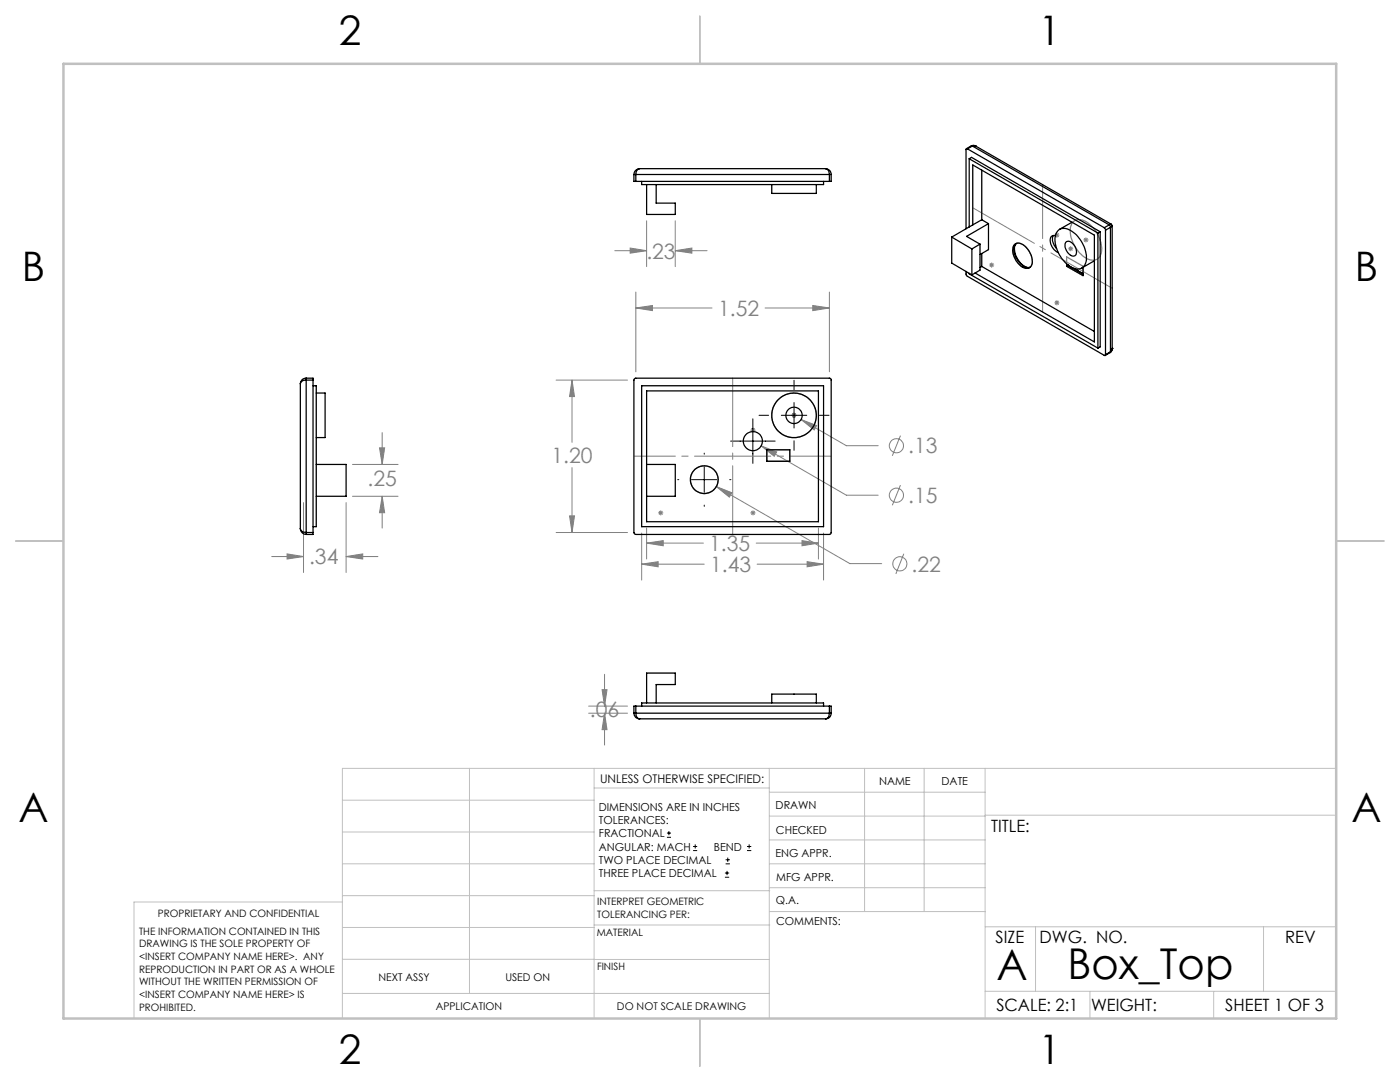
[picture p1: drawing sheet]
<svg xmlns="http://www.w3.org/2000/svg" width="279mm" height="216mm" viewBox="0 0 279 216" stroke-linecap="round" stroke-linejoin="round" font-family="sans-serif">
<g fill="none" stroke="#808080" stroke-width=".2">
<path d="M122.7 50h6.3M125.8 49.5l3.2 .5-3.2 .5zM126.9 58.3v15.9M129 44.1v9.1M134.8 50l3.3-.5v1zM134.8 44.1v9.1M134.8 50h6.3M165.5 58.3v15.9M197.4 52.9h1M197.6 52.5l.7 .7M197.9 52.4v1M198.3 52.5l-.7 .7"/>
<path d="M210.4 46.9h1M210.6 46.6l.7 .7M210.9 46.4v1M210.9 59.9v1M211.3 46.6l-.7 .7M213.2 49.6h1M213.3 49.3l.7 .7M213.7 49.1v1M214 49.3l-.7 .7M216.2 47.9h1M216.4 47.5l.7 .7M216.7 47.4v1"/>
<path d="M217.1 47.5l-.7 .7M111 75.8h14.2M114.2 75.8l.5 3.3h-1zM114.2 75.8v12.5M126.9 61.5l3.3-.5v1zM126.9 61.5h15.2M152.7 61.5h12.8M162.2 61l3.3 .5-3.3 .5zM210.4 60.4h1M210.6 60l.7 .8M211.3 60l-.7 .8M70.3 92.7h9.1"/>
<path d="M70.3 99h9.1M75.7 89.4h1.1l-.5 3.3zM76.3 99l.5 3.3h-1.1zM76.3 86.3v6.4M76.3 99v6.4M114.2 93.3v13M142.9 97.1l3.2 1.2-.5 .9zM142.9 97.1l26.7 15.4h6.4M149.8 85.8h1M149.9 85.5l.7 .7M150.3 85.3v1M150.6 85.5l-.7 .7"/>
<path d="M151.9 89l3.1 1.2-.5 .9zM151.9 89l17 9.8h6.4M158 82.9h1M158.1 82.5l.7 .7M158.5 82.4v1M158.8 82.5l-.7 .7M159.9 83.7l3.1 1.2-.5 .9zM159.9 83.7l9 5.2h6.4M179.7 86.9l-1.6 4M179.7 96.8l-1.6 4M54.2 111.1h6.4M57.3 110.5l3.3 .6-3.3 .4z"/>
<path d="M60.6 100.3v13.9M69.1 111.1l3.3-.6v1zM69.1 100.3v13.9M69.1 111.1h6.3M111 106.3h14.2M113.7 102.9h1l-.5 3.4zM128.1 112.6l3.2-.5v1zM128.1 106.4v9.3M128.1 112.6h12.4M129 108.4l3.4-.5v1zM129 105.4v6.1M129 108.4h11.4"/>
<path d="M131.3 102.3h1.1M131.5 102l.7 .7M131.9 101.8v1M132.2 102l-.7 .7M149.8 102.3h1M149.9 102l.7 .7M150.3 101.8v1M150.6 102l-.7 .7M150.9 108.4h12.4M151.1 112.6h13.3M160.1 107.9l3.2 .5-3.2 .5zM161.1 112.1l3.3 .5-3.3 .5z"/>
<path d="M163.3 105.4v6.1M164.4 106.4v9.3M180.4 110.5l-1.6 4M120.2 137.6h.9l-.4 3.3zM120.7 134.5v6.4M117.5 142.3h7.7M117.5 140.9h7.7M120.7 142.3l.4 3.3h-.9zM120.7 142.3v6.4"/>
<circle cx="178.9" cy="98.8" r="1.41"/>
<circle cx="178.9" cy="89" r="1.41"/>
<circle cx="179.6" cy="112.5" r="1.41"/>
</g>
<g fill="none" stroke="#000" stroke-width=".2">
<path d="M158.5 75.9v1.9M135.3 95.7h.2M138 95.7h5.1M140.5 90.4v.2M140.5 93.2v5M145.6 95.7h.3M145.8 88h8.9M150.2 83.6v8.9M151.5 82.9h1.9M155.9 82.9h5.1M158.5 80.3v5.1M158.5 87.9v2"/>
<path d="M163.5 82.9h2M140.5 100.8v.2M133.1 167.1h.8M133.1 166.2h.8M133.5 165.8v.9M138.3 169.7h.8M138.3 168.9h.8M138.7 168.5v.8M144.7 175h.8M144.7 174.2h.8M144.8 172.4h.9M144.8 171.6h.9"/>
<path d="M145.1 173.8v.8M145.2 171.1v.9M149.1 169.7h.8M149.1 168.9h.8M149.5 168.5v.8"/>
</g>
<g fill="none" stroke="#808080" stroke-width=".25">
<path d="M202.5 48.8a1.45 1.45 0 0 1 2 .3 3.7 3.7 0 0 1 1.3 4 1.43 1.43 0 0 1-2.3-.2 3.4 3.4 0 0 1-1-4.1zM212.9 51.3l3.2 1.8v1.9l-3.2-1.9zM214.2 44.3a2.46 2.46 0 0 1 3.3 .5 6.2 6.2 0 0 1 2.2 5.9 1.84 1.84 0 0 1-3.1 .7 6.6 6.6 0 0 1-2.9-6.3zM153 89.7h4.6v2.3h-4.6z"/>
<circle cx="140.5" cy="95.7" r="2.76"/>
<circle cx="158.5" cy="82.9" r="4.4"/>
</g>
<g fill="none" stroke="#c0c0c0" stroke-width=".2">
<path d="M68.3 159.7h50.3M93.7 153.3v44.9M118.6 153.3v49.9M118.6 157.2h34.9M153.5 153.3v49.9M153.5 158.1h43.1M172.5 153.3v28.6M184.4 153.3v28.6M196.6 153.3v49.9M266.7 153.3h-198.4v49.9M68.3 178.7h50.3M68.3 172.4h50.3"/>
<path d="M68.3 166h50.3M68.3 180h-41.6v23.2M118.6 177.7h35M153.5 167.6h43.1M153.5 162.8h43.1M153.5 172.4h43.1M153.5 177.1h43.1M196.6 162.7h70.1M68.3 198.2h85.2M68.3 191.4l85.2 .1M68.3 185.1h50.3M118.6 184.6h35"/>
<path d="M153.6 181.9h43M196.6 197.8h70.1M196.6 184.9h70.1M206.7 184.9v12.9M217.5 197.8v5.4M242.2 197.8v5.4M252.2 184.9v12.9"/>
</g>
<path d="M139.7 3.2v9.5M3.1 107.9h9.6M266.7 107.9h9.5M139.7 203.2v9.6" fill="none" stroke="#c0c0c0" stroke-width=".25"/>
<path d="M12.7 12.7h254v190.5h-254z" fill="none" stroke="#c0c0c0" stroke-width=".5"/>
<path d="M146.2 75.4v31.2" fill="none" stroke="#808080" stroke-width=".2" stroke-dasharray="15.2 1.3 1.3 1.3" stroke-dashoffset="1.6"/>
<path d="M126.5 91h39.4" fill="none" stroke="#808080" stroke-width=".2" stroke-dasharray="15.2 1.3 1.3 1.3" stroke-dashoffset="7"/>
<path d="M208.1 36.8v25.4" fill="none" stroke="#808080" stroke-width=".2" stroke-dasharray="15.2 1.3 1.3 1.3" stroke-dashoffset="4.4"/>
<path d="M194.2 41.5l27.8 16" fill="none" stroke="#808080" stroke-width=".2" stroke-dasharray="15.2 1.3 1.3 1.3" stroke-dashoffset="1.1"/>
<path d="M159.9 83.7l2.6 2.1 .5-.9zM151.9 89l2.6 2.1 .5-.9zM142.9 97.1l2.7 2.1 .5-.9zM126.9 61.5l3.3-.5v1zM162.2 61l3.3 .5-3.3 .5zM114.2 75.8l.5 3.3h-1zM113.7 102.9h1l-.5 3.4zM128.1 112.6l3.2-.5v1zM161.1 112.1l3.3 .5-3.3 .5zM129 108.4l3.4-.5v1zM160.1 107.9l3.2 .5-3.2 .5zM75.7 89.4h1.1l-.5 3.3zM76.3 99l.5 3.3h-1.1zM69.1 111.1l3.3-.6v1zM57.3 110.5l3.3 .6-3.3 .4zM120.7 142.3l.4 3.3h-.9zM120.2 137.6h.9l-.4 3.3zM134.8 50l3.3-.5v1zM125.8 49.5l3.2 .5-3.2 .5z" fill="#808080"/>
<g fill="none" stroke="#000" stroke-width=".25">
<path d="M126.5 34.8h.4M126.5 34.8v1.4h.4M126.9 34.8v1.4M126.9 34.8h38.6M126.9 36.2h38.6M127.7 33.7a1.04 1.04 0 0 0-.8 1.1M127.7 33.7a1.2 1.2 0 0 0-1.2 1.1M127.7 33.7h37M128.1 36.2v.6h36.3v-.6M129 36.8v6h5.8v-2.3h-3.8v-3.7M154 36.8v1.8h8.9v-1.8M164.7 33.7a1.04 1.04 0 0 1 .8 1.1"/>
<path d="M164.7 33.7a1.14 1.14 0 0 1 1.2 1.1M165.5 34.8h.4M165.5 34.8v1.4M165.9 34.8v1.4h-.4M193.1 29.7h-.2l-.1 .1v15.8M193.1 29.7l27.3 15.7M193.4 31.7l.5-.3 25.7 14.8M193.4 31.7v13.6M193.4 31.7l25.7 14.8M193.9 29.1l.3-.1 .6 .2M193.9 29.1h.2M193.9 29.1l-1 .6"/>
<path d="M194.1 29.1l.2-.1 .5 .2M194.1 29.1l-1 .6M194.1 29.1l27.3 15.8M194.8 29.2l27 15.5M194.8 29.2h.1M195.9 33.9v10M189.9 47.3l4.1 2.4M189.9 47.3v5.2l4.1 2.4M192.8 54.2v.6l.2 .3 27.4 15.8 .2-.1M193.4 54.5l25.7 15M194 49.7v5.2M194.1 44.9v-12l24.3 14v21.3l-23.8-13.7"/>
<path d="M194.1 44.9l-4.2 2.4M195.6 48.7l-1.6 1M195.6 48.7v5.2l-1.6 1M195.9 43.9l1.4 .7M195.9 50.6v2.6M195.9 53.2l22.5 12.9M195.9 53.2l-.3 .2M195.9 43.9l-1.8 1M197.3 44.6v5.2l-1.7 1M197.3 44.6l-4.4 2.6 2.7 1.5M202.6 48.7a2.31 2.31 0 0 1 2.8 1.4 2.49 2.49 0 0 1 .1 3.3 2.04 2.04 0 0 1-2.5-1.1 3 3 0 0 1-.5-3.5zM202.8 48.6a2.87 2.87 0 0 0 .4 3.3l.2 .2a2.34 2.34 0 0 0 2.2 1.2 2.75 2.75 0 0 1-2.8-1.8 2.65 2.65 0 0 1 0-2.9z"/>
<path d="M210.2 47a2.42 2.42 0 0 0 .7 2.6M210.6 47a.86 .86 0 0 0-.9 .3 .86 .86 0 0 0-.1 1 2.68 2.68 0 0 0 1.6 2.1M211.1 46.1a2.23 2.23 0 0 1 3.1 .3 6.3 6.3 0 0 1 2.5 6.1 1.77 1.77 0 0 1-2.7 .9 6.7 6.7 0 0 1-3.4-6.3zM212.8 48.3a1.46 1.46 0 0 1 1.8 1 1.2 1.2 0 0 1-.3 1.8 2.08 2.08 0 0 1-1.6-2.7zM212.9 53.1l3.2 1.9v-1.7M212.9 52.7v.4M213.1 53l-.2 .1M213.1 53l3 1.7M213.1 52.9v.1M213.2 52.9l-.1 .1M214 44.3l-2.5 1.5M214.3 53.6l1.8 1"/>
<path d="M218.4 52l-2.5 1.5M219.1 46.5v23M219.6 46.2v23l-.5 .3M219.6 46.2l-.5 .3M220.4 45.4l.2 .5M220.6 45.9v24.9M221.4 44.9l.2 .5M221.4 44.9l-1 .5M221.6 45.4l-1 .5M221.6 45.4v24.8M221.8 44.7a.33 .33 0 0 1 .2 .4 .33 .33 0 0 1-.4 .3M221.8 44.7l-.4 .2"/>
<path d="M222 45v24.5M59.9 76.6v28.9M61.1 75.8a1.08 1.08 0 0 0-1.2 .8M61.1 75.5a1.13 1.13 0 0 0-1.2 1.1M61.1 75.5v.3M61.1 75.5h1.4v.3M61.1 75.8v30.5M61.1 75.8h1.4M62.5 77h.6v28.1h-.6M62.5 75.8v30.5M63.1 78.4h1.8v8.9h-1.8M126.5 75.7l.3-.2h38.9l.2 .2-.1 30.8-.3 .1h-38.8l-.2-.3z"/>
<path d="M128.1 77h36.3v28.1h-36.3zM129 78h34.3v26.1h-34.3zM221.5 70.3l-.9 .6M221.6 70.2l-.1 .1M221.6 70.2l-1 .6M222 69.5l-.2 .6-.3 .2M222 69.5h.1M222 69.5l-.1 .5-.3 .2M63.1 92.7h6v6.3h-6M129 92.7h5.8v6.3h-5.8M153 89.7h4.6v2.3h-4.6zM59.9 105.5a1.04 1.04 0 0 0 1.2 .8"/>
<path d="M59.9 105.5a1.2 1.2 0 0 0 1.2 1.1M61.1 106.3v.3M61.1 106.3h1.4M62.5 106.3v.3h-1.4M126.5 142.3a1.14 1.14 0 0 0 1.2 1.1M126.5 142.3h.4M126.9 142.3a.99 .99 0 0 0 .8 1.1M126.9 140.9h-.4v1.4M126.9 142.3h38.6M126.9 140.9v1.4M126.9 140.9h38.6M127.7 143.4h37"/>
<path d="M128.1 140.9v-.6h36.3v.6M129 140.3v-6h5.8v2.3h-3.8v3.7M154 140.3v-1.8h8.9v1.8M165.5 140.9h.4v1.4M165.5 142.3h.4M165.5 142.3a.99 .99 0 0 1-.8 1.1M165.5 140.9v1.4M165.9 142.3a1.08 1.08 0 0 1-1.2 1.1"/>
<circle cx="140.6" cy="95.7" r="2.78"/>
<circle cx="150.2" cy="88" r="1.9"/>
<circle cx="158.5" cy="82.9" r="1.64"/>
<circle cx="158.5" cy="82.9" r="4.4"/>
</g>
<g font-size="8.5">
<text x="198.9" y="195.5">A</text>
<text x="213" y="195.4">Box_Top</text>
</g>
<g font-size="8.1">
<text x="67.6" y="8.9">2</text>
<text x="207.3" y="8.9">1</text>
<text x="4.4" y="56.2">B</text>
<text x="270.4" y="56.2">B</text>
<text x="3.7" y="164.1">A</text>
<text x="269.7" y="164.1">A</text>
<text x="67.6" y="212.4">2</text>
<text x="207.3" y="212.4">1</text>
</g>
<g font-size="4.2" fill="#808080">
<text x="129" y="51.6">.23</text>
<text x="143.3" y="63">1.52</text>
<text x="110.1" y="92.4">1.20</text>
<text x="181.2" y="90.5">.13</text>
<text x="73.3" y="97.1">.25</text>
<text x="181.2" y="100.4">.15</text>
<text x="61.7" y="112.6">.34</text>
<text x="141.5" y="110">1.35</text>
<text x="141.7" y="114.2">1.43</text>
<text x="181.9" y="114">.22</text>
<text x="117.7" y="143">.06</text>
</g>
<g font-size="3.4">
<text x="197.8" y="166">TITLE:</text>
<text x="198.7" y="188.1">SIZE</text>
<text x="207.5" y="188.1">DWG. NO.</text>
<text x="256.5" y="188.2">REV</text>
<text x="198.8" y="201.7">SCALE: 2:1</text>
<text x="217.7" y="201.8">WEIGHT:</text>
<text x="244.5" y="201.7">SHEET 1 OF 3</text>
</g>
<text font-size="2.4" x="119.8" y="156.2">UNLESS OTHERWISE SPECIFIED:</text>
<g font-size="2.2">
<text x="119.5" y="161.8">DIMENSIONS ARE IN INCHES</text>
<text x="154.8" y="161.4">DRAWN</text>
<text x="175.4" y="156.6">NAME</text>
<text x="187.9" y="156.7">DATE</text>
<text x="119.5" y="164.4">TOLERANCES:</text>
<text x="119.5" y="167.1">FRACTIONAL</text>
<text x="154.9" y="166.3">CHECKED</text>
<text x="119.5" y="169.7">ANGULAR: MACH</text>
<text x="119.5" y="172.4">TWO PLACE DECIMAL</text>
<text x="142.5" y="169.7">BEND</text>
<text x="154.8" y="171">ENG APPR.</text>
<text x="119.5" y="175">THREE PLACE DECIMAL</text>
<text x="154.9" y="175.7">MFG APPR.</text>
<text x="154.9" y="180.4">Q.A.</text>
<text x="154.9" y="184.6">COMMENTS:</text>
</g>
<g font-size="2.1">
<text x="75.5" y="195.7">NEXT ASSY</text>
<text x="100.9" y="195.7">USED ON</text>
<text x="86.9" y="201.5">APPLICATION</text>
<text x="123.1" y="201.6">DO NOT SCALE DRAWING</text>
</g>
<g font-size="2">
<text x="31.5" y="182.9">PROPRIETARY AND CONFIDENTIAL</text>
<text x="119.2" y="180.6">INTERPRET GEOMETRIC</text>
<text x="119.2" y="183.1">TOLERANCING PER:</text>
<text x="27.8" y="186.5">THE INFORMATION CONTAINED IN THIS</text>
<text x="27.8" y="189">DRAWING IS THE SOLE PROPERTY OF</text>
<text x="27.8" y="191.6">&lt;INSERT COMPANY NAME HERE&gt;. ANY</text>
<text x="119.1" y="186.7">MATERIAL</text>
<text x="27.8" y="194.1">REPRODUCTION IN PART OR AS A WHOLE</text>
<text x="27.8" y="196.6">WITHOUT THE WRITTEN PERMISSION OF</text>
<text x="119.1" y="193.5">FINISH</text>
<text x="27.8" y="199.1">&lt;INSERT COMPANY NAME HERE&gt; IS</text>
<text x="27.8" y="201.7">PROHIBITED.</text>
</g>
</svg>
